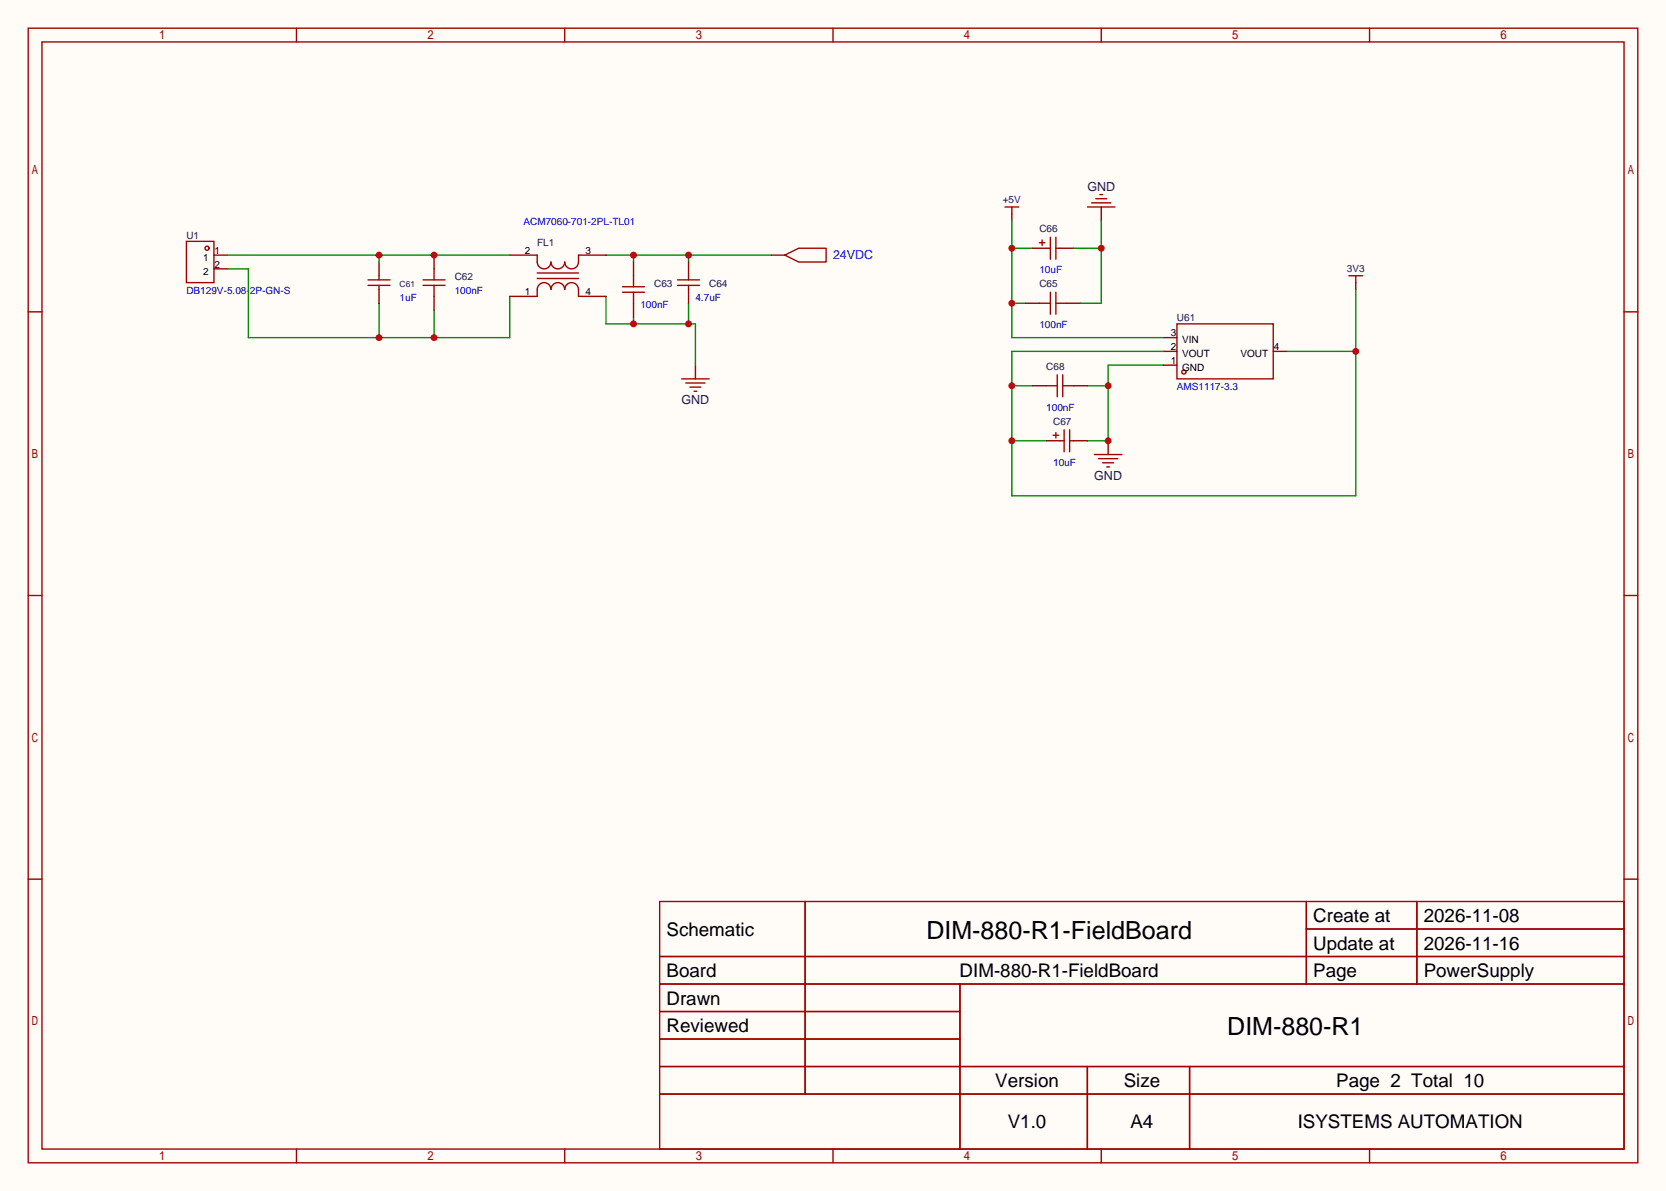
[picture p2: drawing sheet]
<svg xmlns="http://www.w3.org/2000/svg" width="308mm" height="220mm" viewBox="0 0 308 220" stroke-linecap="round" stroke-linejoin="round" font-family="sans-serif">
<path d="M0 0h307.6v220h-307.6z" fill="#fffcf7"/>
<g fill="none" stroke="#a10000" stroke-width=".25">
<path d="M5.2 5.2h297.2v209.6h-297.2zM7.7 7.7h292.1v204.5h-292.1zM54.7 5.2v2.5M104.3 5.2v2.5M153.8 5.2v2.5M203.3 5.2v2.5M252.9 5.2v2.5M5.2 57.6h2.5M34.4 44.6h5.1v7.6h-5.1zM299.8 57.6h2.6M125.9 70h5M126.6 70.7h3.6"/>
<path d="M127.4 71.5h2M128.1 72.3h.6M5.2 110h2.5M299.8 110h2.6M5.2 162.4h2.5M121.8 166.5h178v45.7h-178zM121.8 176.7h178M148.7 166.5v35.6M241.2 166.5v15.2M241.2 171.6h58.6M261.6 166.5v15.2M299.8 162.4h2.6"/>
<path d="M121.8 181.7h178M121.8 186.8h55.4M121.8 197h178M121.8 191.9h55.4M177.2 181.7v30.5M200.8 197v15.2M219.6 197v15.2M54.7 212.2v2.6M104.3 212.2v2.6M121.8 202.1h178M153.8 212.2v2.6M203.3 212.2v2.6"/>
<path d="M252.9 212.2v2.6"/>
<circle cx="38.2" cy="45.8" r=".38"/>
</g>
<path d="M39.5 47.1h2.5M39.5 49.7h2.5M128.4 67.4v2.6" fill="none" stroke="#870000" stroke-width=".25"/>
<path d="M111.9 54.7v5.1h16.5v7.6M117 58.5v1.3M127.1 56v3.8" fill="none" stroke="#008700" stroke-width=".25"/>
<g fill="#c00">
<circle cx="127.1" cy="59.8" r=".63"/>
<circle cx="117" cy="59.8" r=".63"/>
</g>
<path d="M42 49.7h3.8v12.7h48.3v-7.7M70 56v6.4M80.1 57.3v5.1" fill="none" stroke="#008700" stroke-width=".25"/>
<g fill="#c00">
<circle cx="70" cy="62.4" r=".63"/>
<circle cx="80.1" cy="62.4" r=".63"/>
</g>
<path d="M142.4 47.1h2.5" fill="none" stroke="#870000" stroke-width=".25"/>
<path d="M144.9 47.1l2.5-1.3h5.1v2.6h-5.1z" fill="none" stroke="#a10000" stroke-width=".25"/>
<path d="M111.9 47.1h30.5M117 47.1v1.3M127.1 47.1v1.3" fill="none" stroke="#008700" stroke-width=".25"/>
<g fill="#c00">
<circle cx="127.1" cy="47.1" r=".63"/>
<circle cx="117" cy="47.1" r=".63"/>
</g>
<g fill="none" stroke="#a10000" stroke-width=".25">
<path d="M67.9 52.7h4.1M67.9 51.7h4.1M70 50.9v.8M70 52.7v.8M78.1 52.7h4.1M78.1 51.7h4.1M80.1 49.7v2M80.1 52.7v2M99.2 54.7v-1.2a1.27 1.27 0 0 1 1.3-1.3 1.27 1.27 0 0 1 1.2 1.3 1.27 1.27 0 0 1 1.3-1.3 1.27 1.27 0 0 1 1.3 1.3 1.27 1.27 0 0 1 1.2-1.3 1.27 1.27 0 0 1 1.3 1.3v1.2M99.2 47.1v1.3a1.27 1.27 0 0 0 1.3 1.3 1.27 1.27 0 0 0 1.2-1.3 1.27 1.27 0 0 0 1.3 1.3 1.27 1.27 0 0 0 1.3-1.3 1.27 1.27 0 0 0 1.2 1.3 1.27 1.27 0 0 0 1.3-1.3v-1.3M99.2 51.4h7.6M99.2 50.4h7.6"/>
<path d="M114.9 54h4.1M114.9 53h4.1M117 50.9v2.1M117 54v2M125.1 52.7h4.1M125.1 51.7h4.1M127.1 50.9v.8M127.1 52.7v.8"/>
</g>
<path d="M70 48.4v2.5M70 53.5v2.5M80.1 47.1v2.6M80.1 54.7v2.6M94.1 54.7h5.1M94.1 47.1h5.1M106.8 54.7h5.1M106.8 47.1h5.1M117 48.4v2.5M117 56v2.5M127.1 48.4v2.5M127.1 53.5v2.5" fill="none" stroke="#870000" stroke-width=".25"/>
<path d="M42 47.1h52.1M70 47.1v1.3" fill="none" stroke="#008700" stroke-width=".25"/>
<g fill="#c00">
<circle cx="70" cy="47.1" r=".63"/>
<circle cx="80.1" cy="47.1" r=".63"/>
</g>
<g fill="none" stroke="#a10000" stroke-width=".25">
<path d="M185.5 38.2h2.6M186.8 38.2v1.3M217.3 59.8h17.8v10.2h-17.8zM249 50.9h2.6M250.3 50.9v1.3M202.1 83.9h5M202.8 84.7h3.6M203.6 85.5h2M204.3 86.2h.6"/>
<circle cx="218.6" cy="68.7" r=".38"/>
</g>
<path d="M186.8 39.5v1.3M250.3 52.2v1.3M214.8 67.4h2.5M214.8 64.9h2.5M214.8 62.4h2.5M235.1 64.9h2.5M204.6 81.4v2.5" fill="none" stroke="#870000" stroke-width=".25"/>
<path d="M250.3 53.5v38.1h-63.5v-26.7h28M186.8 71.2h3.8M237.6 64.9h12.7M186.8 81.4h6.4" fill="none" stroke="#008700" stroke-width=".25"/>
<g fill="#c00">
<circle cx="186.8" cy="71.2" r=".63"/>
<circle cx="186.8" cy="81.4" r=".63"/>
<circle cx="250.3" cy="64.9" r=".63"/>
</g>
<path d="M186.8 56h2.6M186.8 40.8v21.6h28M186.8 45.8h3.8" fill="none" stroke="#008700" stroke-width=".25"/>
<g fill="#c00">
<circle cx="186.8" cy="56" r=".63"/>
<circle cx="186.8" cy="45.8" r=".63"/>
</g>
<path d="M200.8 71.2h3.8M214.8 67.4h-10.2v14h-3.8" fill="none" stroke="#008700" stroke-width=".25"/>
<g fill="#c00">
<circle cx="204.6" cy="81.4" r=".63"/>
<circle cx="204.6" cy="71.2" r=".63"/>
</g>
<g fill="none" stroke="#a10000" stroke-width=".25">
<path d="M200.8 38.2h5.1M201.5 37.5h3.6M202.3 36.7h2M203.1 35.9h.5M191.9 56h2M191.9 44.8h1M192.4 44.3v1M193.2 45.8h.7M193.9 43.8v4.1M193.9 54v4M194.9 56h2.1M194.9 43.8v4.1"/>
<path d="M194.9 54v4M194.9 45.8h.8M194.9 79.9v1M196.5 79.4v4M197.5 79.4v4M194.4 80.4h1.1M195.7 81.4h.8M197.5 81.4h.7"/>
</g>
<path d="M203.3 38.2v2.6M189.4 56h2.5M190.6 45.8h2.6M195.7 45.8h2.5M197 56h2.5M193.2 81.4h2.5M198.2 81.4h2.6" fill="none" stroke="#870000" stroke-width=".25"/>
<path d="M198.2 45.8h5.1M203.3 40.8v15.2h-3.8" fill="none" stroke="#008700" stroke-width=".25"/>
<circle cx="203.3" cy="45.8" r=".63" fill="#c00"/>
<path d="M193.2 71.2h2M195.2 69.2v4.1M196.2 71.2h2M196.2 69.2v4.1" fill="none" stroke="#a10000" stroke-width=".25"/>
<path d="M190.6 71.2h2.6M198.2 71.2h2.6" fill="none" stroke="#870000" stroke-width=".25"/>
<g font-size="4.6">
<text x="171.1" y="173.4">DIM-880-R1-FieldBoard</text>
<text x="226.6" y="191.2">DIM-880-R1</text>
</g>
<g font-size="3.5">
<text x="123.1" y="172.8">Schematic</text>
<text x="242.5" y="170.3">Create at</text>
<text x="262.9" y="170.3">2026-11-08</text>
<text x="242.5" y="175.4">Update at</text>
<text x="262.9" y="175.4">2026-11-16</text>
<text x="123.1" y="180.5">Board</text>
<text x="123.1" y="185.5">Drawn</text>
<text x="177.2" y="180.5">DIM-880-R1-FieldBoard</text>
<text x="242.5" y="180.5">Page</text>
<text x="262.9" y="180.5">PowerSupply</text>
<text x="123.1" y="190.6">Reviewed</text>
<text x="183.8" y="200.8">Version</text>
<text x="207.5" y="200.8">Size</text>
<text x="246.7" y="200.8">Page 2 Total 10</text>
<text x="186.1" y="208.4">V1.0</text>
<text x="208.7" y="208.4">A4</text>
<text x="239.6" y="208.4">ISYSTEMS AUTOMATION</text>
</g>
<g font-size="2.3" fill="#000080">
<text x="200.8" y="35.2">GND</text>
<text x="125.8" y="74.6">GND</text>
<text x="202" y="88.6">GND</text>
</g>
<text font-size="2.3" fill="#00f" x="153.8" y="47.9">24VDC</text>
<g font-size="1.8" fill="#00f">
<text x="96.6" y="41.6">ACM7060-701-2PL-TL01</text>
<text x="191.9" y="50.5">10uF</text>
<text x="34.4" y="54.3">DB129V-5.08-2P-GN-S</text>
<text x="73.8" y="55.5">1uF</text>
<text x="83.9" y="54.3">100nF</text>
<text x="118.2" y="56.8">100nF</text>
<text x="128.4" y="55.5">4.7uF</text>
<text x="191.9" y="60.6">100nF</text>
<text x="193.2" y="75.9">100nF</text>
<text x="217.3" y="72.1">AMS1117-3.3</text>
<text x="194.4" y="86">10uF</text>
</g>
<g font-size="1.8" fill="#000080">
<text x="185.1" y="37.5">+5V</text>
<text x="34.4" y="44.1">U1</text>
<text x="99.2" y="45.4">FL1</text>
<text x="191.9" y="42.8">C66</text>
<text x="83.9" y="51.7">C62</text>
<text x="120.8" y="53">C63</text>
<text x="130.9" y="53">C64</text>
<text x="191.9" y="53">C65</text>
<text x="248.7" y="50.2">3V3</text>
<text x="217.3" y="59.4">U61</text>
<text x="193.2" y="68.2">C68</text>
<text x="194.4" y="78.4">C67</text>
</g>
<g font-size="1.8">
<text x="39.6" y="46.9">1</text>
<text x="96.9" y="46.9">2</text>
<text x="108.1" y="46.9">3</text>
<text x="37.5" y="48.2">1</text>
<text x="37.5" y="50.7">2</text>
<text x="39.6" y="49.4">2</text>
<text x="96.9" y="54.5">1</text>
<text x="108.1" y="54.5">4</text>
<text x="216.1" y="64.7">2</text>
<text x="216.1" y="62.1">3</text>
<text x="218.2" y="65.9">VOUT</text>
<text x="218.2" y="63.4">VIN</text>
<text x="229" y="65.9">VOUT</text>
<text x="235.2" y="64.7">4</text>
<text x="216.1" y="67.2">1</text>
<text x="218.2" y="68.5">GND</text>
</g>
<text font-size="1.6" fill="#000080" x="73.8" y="53">C61</text>
</svg>
